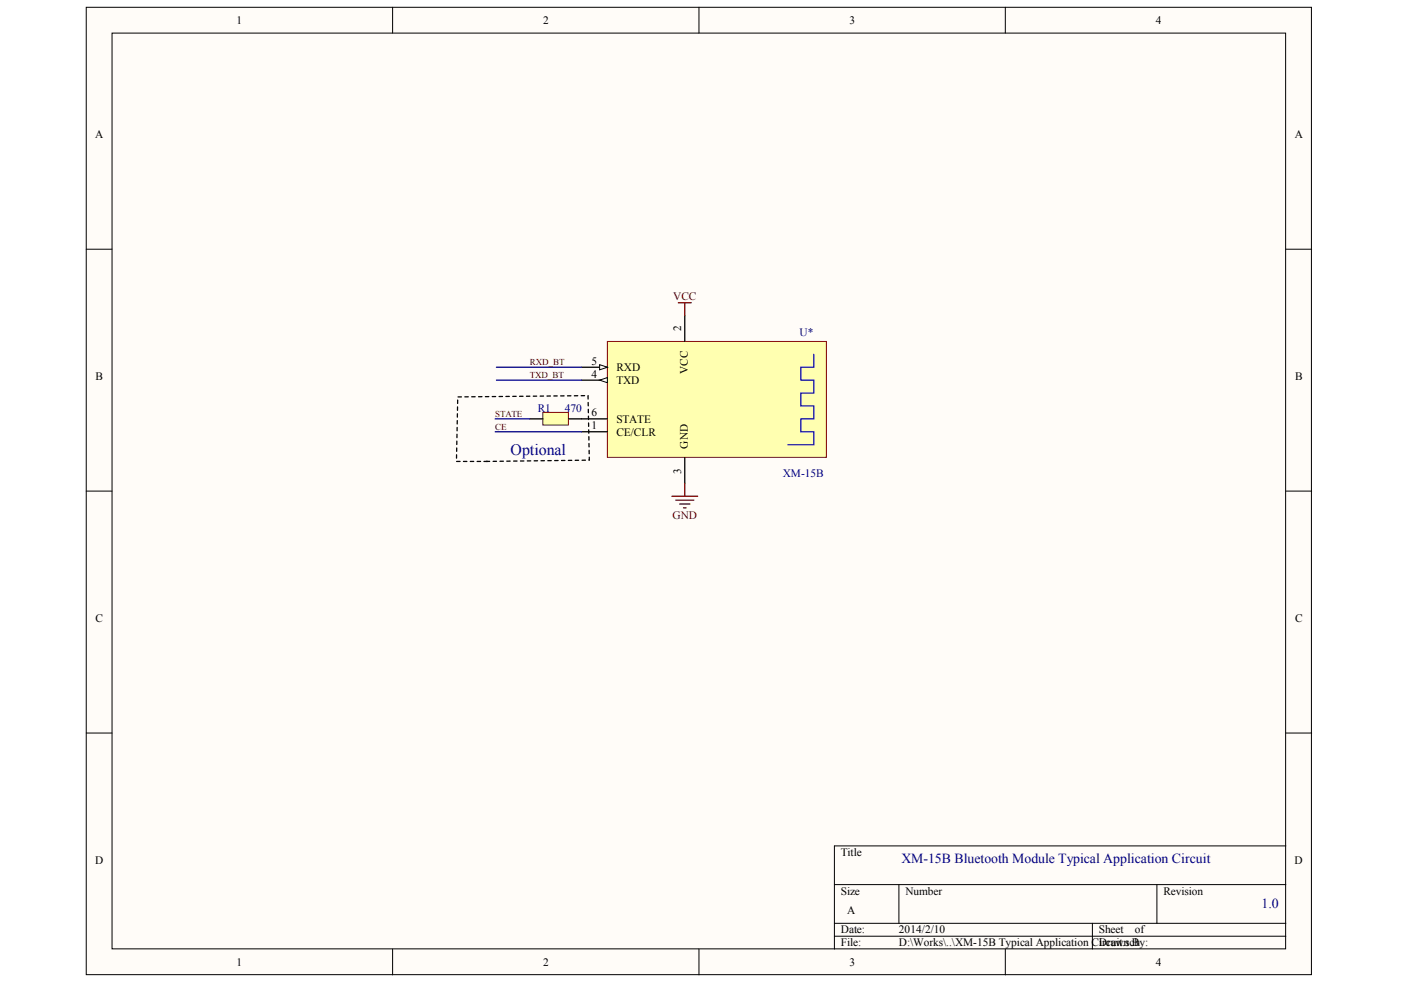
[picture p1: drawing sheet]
<svg xmlns="http://www.w3.org/2000/svg" width="289mm" height="203mm" viewBox="0 0 289 203" stroke-linecap="round" stroke-linejoin="round" font-family="sans-serif">
<g fill="#fffcf8" stroke="#000" stroke-width=".21">
<path d="M17.8 1.5h252.7v199.6h-252.7z"/>
<path d="M23.1 6.8h242v188.9h-242z"/>
</g>
<g fill="none" stroke="#000" stroke-width=".21">
<path d="M81 1.5v5.3M144.1 1.5v5.3M207.3 1.5v5.3M17.8 51.4h5.3M265.2 51.4h5.3M17.8 101.3h5.3M265.2 101.3h5.3M17.8 151.2h5.3M265.2 151.2h5.3M265.2 174.5h-93.1v21.3M81 195.8v5.3M144.1 195.8v5.3"/>
<path d="M172.1 182.5h93.1M172.1 190.5h93.1M172.1 193.1h93.1M185.4 182.5v8M207.3 195.8v5.3M225.3 190.5v5.3M238.6 182.5v8"/>
</g>
<path d="M125.3 70.4h45.1v23.9h-45.1z" fill="#ffffb0" stroke="#800000" stroke-width=".21"/>
<path d="M119.9 78.4h5.4" fill="none" stroke="#000" stroke-width=".27"/>
<path d="M123.7 78.4l1.6-.5v1.1z" fill="#fffcf8" stroke="#000" stroke-width=".21"/>
<path d="M119.9 75.8h5.4" fill="none" stroke="#000" stroke-width=".27"/>
<path d="M123.7 75.2l1.6 .6-1.6 .5z" fill="#fffcf8" stroke="#000" stroke-width=".21"/>
<path d="M141.2 65.1v5.3M119.9 86.4h5.4M119.9 89.1h5.4M141.2 94.4v5.3" fill="none" stroke="#000" stroke-width=".27"/>
<path d="M167.8 73.1v2.7h-2.6v2.6h2.6v2.7h-2.6v2.6h2.6v2.7h-2.6v2.7h2.6v2.6h-5.3" fill="none" stroke="#00f" stroke-width=".27"/>
<path d="M102.4 78.4h17.5M102.4 75.8h17.5M102.1 89.1h17.8" fill="none" stroke="#000080" stroke-width=".27"/>
<path d="M139.9 62.5h2.6M141.2 62.5v2.6M141.2 99.7v2.7M138.6 102.4h5.3M139.4 103.2h3.7M140.2 104h2.1M141 104.8h.5" fill="none" stroke="#800000" stroke-width=".27"/>
<path d="M112 85.1h5.2v2.6h-5.2z" fill="#ffffb0" stroke="#800000" stroke-width=".21"/>
<path d="M109.3 86.4h2.7M117.3 86.4h2.6" fill="none" stroke="#000" stroke-width=".27"/>
<path d="M102.1 86.4h7.2" fill="none" stroke="#000080" stroke-width=".27"/>
<path d="M100.5 95.2h-6.4l.3-13.3 26.9-.3 .2 13.3-21.2 .3" fill="none" stroke="#000" stroke-width=".27" stroke-dasharray=".7 .7"/>
<text font-size="3.3" fill="#000080" x="105.3" y="93.8">Optional</text>
<g font-size="2.8" fill="#000080">
<text x="185.9" y="178.1">XM-15B Bluetooth Module Typical Application Circuit</text>
<text x="260.1" y="187.4">1.0</text>
</g>
<g font-size="2.3">
<text x="48.8" y="4.9">1</text>
<text x="112" y="4.9">2</text>
<text x="175.2" y="4.9">3</text>
<text x="238.3" y="4.9">4</text>
<text x="19.6" y="28.5">A</text>
<text x="267" y="28.5">A</text>
<text x="140.5" y="68.3" transform="rotate(-90 140.5 68.3)">2</text>
<text x="122" y="77.9">4</text>
<text x="122" y="75.2">5</text>
<text x="127.1" y="76.6">RXD</text>
<text x="141.8" y="77.3" transform="rotate(-90 141.8 77.3)">VCC</text>
<text x="19.7" y="78.4">B</text>
<text x="127.1" y="79.2">TXD</text>
<text x="267.1" y="78.4">B</text>
<text x="122" y="85.9">6</text>
<text x="122" y="88.5">1</text>
<text x="127.1" y="87.2">STATE</text>
<text x="127.1" y="89.9">CE/CLR</text>
<text x="141.8" y="92.5" transform="rotate(-90 141.8 92.5)">GND</text>
<text x="140.5" y="97.7" transform="rotate(-90 140.5 97.7)">3</text>
<text x="19.7" y="128.3">C</text>
<text x="267.1" y="128.3">C</text>
<text x="19.6" y="178.2">D</text>
<text x="173.4" y="176.6">Title</text>
<text x="267" y="178.2">D</text>
<text x="173.4" y="184.6">Size</text>
<text x="186.7" y="184.6">Number</text>
<text x="239.9" y="184.6">Revision</text>
<text x="174.7" y="188.6">A</text>
<text x="173.4" y="192.6">Date:</text>
<text x="173.4" y="195.2">File:</text>
<text x="185.4" y="192.6">2014/2/10</text>
<text x="185.4" y="195.2">D:\Works\..\XM-15B Typical Application CiDrawn By:</text>
<text x="226.6" y="192.6">Sheet</text>
<text x="227.3" y="195.2">rcuit.sch</text>
<text x="234.1" y="192.6">of</text>
<text x="48.8" y="199.2">1</text>
<text x="112" y="199.2">2</text>
<text x="175.2" y="199.2">3</text>
<text x="238.3" y="199.2">4</text>
</g>
<g font-size="2.3" fill="#800000">
<text x="138.8" y="61.9">VCC</text>
<text x="138.7" y="107.1">GND</text>
</g>
<g font-size="2.3" fill="#000080">
<text x="164.9" y="69.4">U*</text>
<text x="110.9" y="85.1">R1</text>
<text x="116.5" y="85.1">470</text>
<text x="161.4" y="98.4">XM-15B</text>
</g>
<g font-size="1.9" fill="#800000">
<text x="109.3" y="75.3">RXD_BT</text>
<text x="109.3" y="78">TXD_BT</text>
<text x="102.1" y="86">STATE</text>
<text x="102.1" y="88.7">CE</text>
</g>
</svg>
